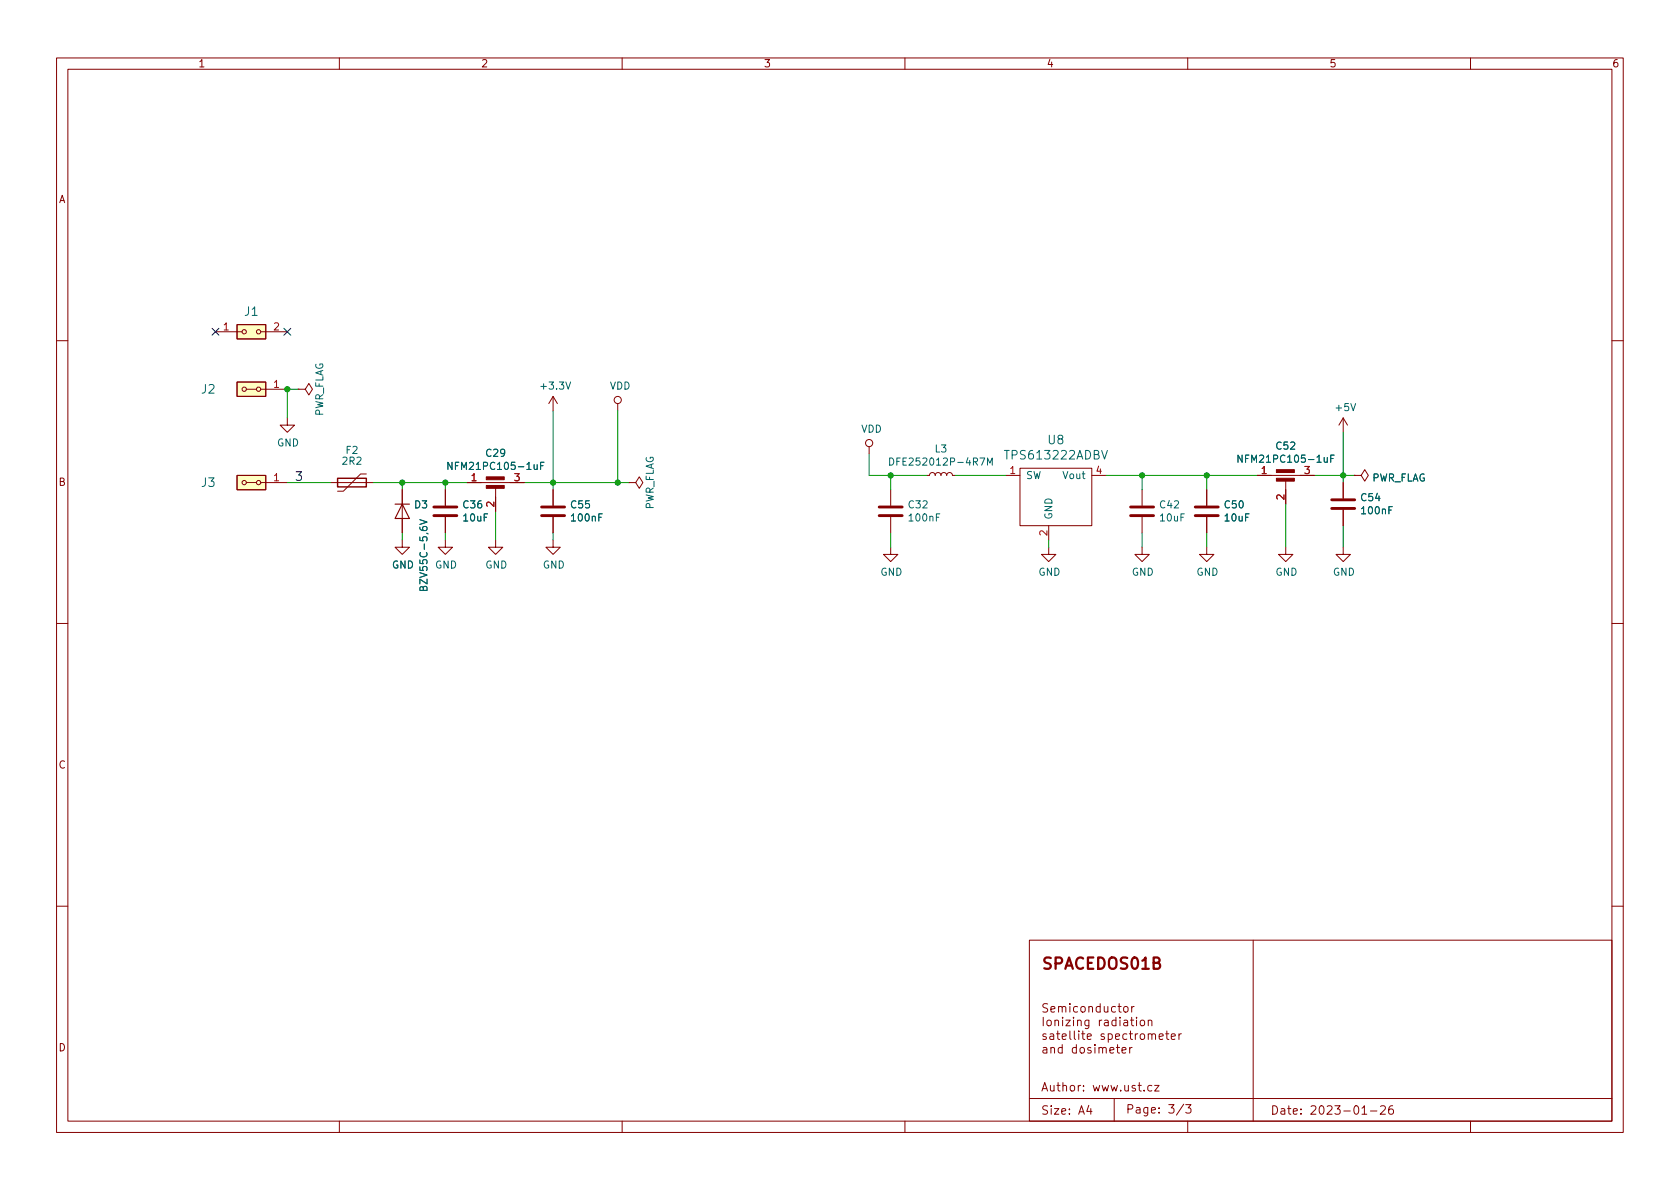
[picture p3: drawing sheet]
<svg xmlns="http://www.w3.org/2000/svg" width="297mm" height="210mm" viewBox="0 0 297 210" stroke-linecap="round" stroke-linejoin="round" font-family="sans-serif">
<g fill="none" stroke="#840000" stroke-width=".18">
<path d="M10 10.2h277v190.1h-277zM12 12.2h273v186.1h-273zM60 10.2v2M110 10.2v2M160 10.2v2M210 10.2v2M260 10.2v2M38.1 58.7h4.7M41.9 57.4h5.1v2.5h-5.1zM46.1 58.7h4.7M10 60.2h2M41.9 67.6h5.1v2.5h-5.1z"/>
<path d="M43.6 68.8h1.7M46.1 68.8h4.7M50.8 73.9v1.3h1.3l-1.3 1.2-1.3-1.2h1.3M52.7 68.8h1.3l.6-1 .6 1-.6 1-.6-1M52.7 68.8h.1M97.8 70.1v2.5M97.8 70.1l-.8 1.3M97.8 70.1l.8 1.3M109.2 71.4v1.2M153.7 79v1.3M237.5 73.9l-.8 1.3M237.5 73.9v2.5"/>
<path d="M237.5 73.9l.8 1.3M285 60.2h2M41.9 84.1h5.1v2.5h-5.1zM43.6 85.3h1.7M46.1 85.3h4.7M58.4 85.3h7.6M64.8 83.8h-1l-3.1 3.1h-1M71.1 95.5v1.3h1.3l-1.3 1.2-1.3-1.2h1.3M71.1 86.6v7.6M78.7 95.5v1.3h1.3l-1.3 1.2-1.2-1.2h1.2M78.7 86.6v2.8M78.7 91.4v2.8"/>
<path d="M82.5 85.3h10.2M87.6 95.5v1.3h1.3l-1.3 1.2-1.2-1.2h1.2M87.6 86.1v4.3M97.8 95.5v1.3h1.3l-1.3 1.2-1.3-1.2h1.3M97.8 86.6v2.8M97.8 91.4v2.8M111.1 85.3h1.3l.6-1 .7 1-.7 1.1-.6-1.1M111.1 85.3h.1M157.5 96.8v1.2h1.2l-1.2 1.3-1.3-1.3h1.3M157.5 86.6v2.8M157.5 91.4v2.8M163.8 84.1h.5l.2-.4 .3-.1 .4 .1 .2 .4 .1-.4 .3-.1 .4 .1 .2 .4 .2-.4 .4-.1 .3 .1 .1 .4 .1-.4 .4-.1 .4 .1 .1 .4h.5"/>
<path d="M177.8 84.1h2.5M180.3 82.8h12.7v10.2h-12.7zM185.4 96.8v1.2h1.3l-1.3 1.3-1.3-1.3h1.3M185.4 93v2.5M193 84.1h2.6M201.9 96.8v1.2h1.3l-1.3 1.3-1.2-1.3h1.2M201.9 86.6v2.8M201.9 91.4v2.8M213.4 96.8v1.2h1.2l-1.2 1.3-1.3-1.3h1.3M213.4 86.6v2.8M213.4 91.4v2.8M222.2 84.1h10.2"/>
<path d="M227.3 96.8v1.2h1.3l-1.3 1.3-1.2-1.3h1.2M227.3 84.8v4.3M237.5 96.8v1.2h1.3l-1.3 1.3-1.3-1.3h1.3M237.5 85.3v2.8M237.5 90.2v2.8M239.4 84.1h1.3l.6-1 .6 1-.6 1-.6-1M239.4 84.1h.1M10 110.2h2M285 110.2h2M10 160.2h2M182 166.3h103v32h-103zM184.5 179.9v1.5"/>
<path d="M185.2 177.6l-.5-.1-.2 .1v.5l.6 .2 .1 .4-.2 .3-.6-.1M185.8 178.5l.7-.2v-.2l-.5-.1-.2 .2 .1 .7h.6M187.2 178.1l.2-.1 .3 .1 .1 .9M187.2 178v1M187.8 178.2l.2-.2 .4 .1 .1 .9M187.9 179.9v.1M189.2 177.5v.1M189.2 178v1M189.8 179.9v.1M190.5 178.1l-.4-.1-.3 .3v.4l.2 .2h.5M191.2 178.1l.2-.1 .4 .1 .1 .6-.2 .2-.3 .1-.2-.2zM192.5 178.1l.2-.1 .4 .1 .1 .9"/>
<path d="M192.5 178v1M194.5 178.1l-.4-.1-.3 .3v.4l.2 .2h.5M194.5 177.5v1.5M195.2 178l.1 .9 .4 .1 .2-.2M195.9 178v1M197.2 178.1l-.4-.1-.3 .3v.4l.2 .2h.5M197.3 179.9v1.5M197.7 178h.5M197.9 177.5v1.3l.3 .2M198 179.9v.1M198.7 178.1l.3-.1 .4 .1 .1 .6-.2 .2-.3 .1-.3-.2zM200.1 179.9v1.3l.4 .2"/>
<path d="M200.1 178v1M200.5 178l-.3 .1-.1 .2M201 179.9v.1M221.6 166.3v32M285 160.2h2M60 198.3v2M110 198.3v2M160 198.3v2M182 194.3h103M185 182.9l-.4-.1-.2 .2 .1 .2 .5 .2v.3h-.6M185.2 180.5l.2-.1 .4 .1 .1 .6-.2 .2-.3 .1-.2-.1zM185.7 182.9h.5l.1 .9"/>
<path d="M186.3 183.2h-.5a.29 .29 0 0 0-.2 .3 .29 .29 0 0 0 .2 .3l.5-.1M186.5 180.5l.2-.1 .4 .1 .1 .9M186.5 180.4v1M186.8 182.8h.6M187 182.3v1.3l.4 .2M187.8 183.3l.7-.1v-.3l-.5-.1-.2 .2 .1 .7h.6M187.9 180.4v1M188.5 180.4h.7l-.7 1h.7M189.2 182.3v1.3l.2 .2M189.8 180.4v1M190 182.3v1.3l.2 .2M190.5 180.5l.2-.1 .4 .1 .1 .9"/>
<path d="M190.5 180.4v1M190.7 182.3v.2M190.7 182.8v1M191.2 182.8h.6M191.5 182.3v1.3l.3 .2M191.6 192.8v.1M191.6 192v.1M192.2 183.3l.8-.1-.1-.3-.4-.1-.3 .2 .1 .7h.6M192.5 180.4v1.2l-.3 .3-.3-.1M192.5 180.5l-.4-.1-.3 .3v.4l.2 .2h.5M194.4 180.4v1M194.8 180.4l-.3 .1-.1 .2"/>
<path d="M195.2 182.9l-.3-.1-.2 .2v.2l.5 .2v.3h-.5M195.3 180.5h.6l.1 .9M196 180.8h-.5a.29 .29 0 0 0-.3 .3 .29 .29 0 0 0 .3 .3l.5-.1M196 182.9l.4-.1 .3 .3v.4l-.2 .2h-.5M196 182.8v1.5M197 194.3v4M197.2 183.3l.8-.1-.1-.3-.4-.1-.3 .2 .1 .7h.6M197.3 180.5l-.4-.1-.3 .3v.4l.1 .2h.6M198 180.4v1M198.4 185.7l.7-.1-.1-.3-.4-.1-.2 .2 .1 .8h.5M198.7 180.5h.6l.1 .9M199.2 182.9l-.4-.1-.3 .3v.4l.2 .2h.5"/>
<path d="M199.4 180.8h-.5a.29 .29 0 0 0-.2 .3 .29 .29 0 0 0 .2 .3l.5-.1M199.7 182.8h.5M199.7 185.2v1M199.9 182.3v1.3l.3 .2M199.9 180.4h.6M200.2 185.2l-.3 .1-.2 .2M200.7 182.8v1M201 180.4v1M201.2 182.8l-.3 .1-.2 .2M201.7 180.5l.2-.1 .4 .1 .1 .6-.2 .2-.3 .1-.2-.1zM201.7 183l.2-.2 .4 .2 .1 .5-.2 .2-.3 .1-.2-.1zM203 180.5l.2-.1 .4 .1 .1 .9"/>
<path d="M203 183l.2-.2 .4 .1 .1 .9M203 180.4v1M203 182.8v1M203.7 183l.2-.2 .3 .1 .1 .9M204.1 191.9h.8l-.8 1h.8M205 183.3l.7-.1-.1-.3-.4-.1-.2 .2v.7h.6M206.1 182.8h.6M206.3 182.3v1.3l.4 .2M207.1 183.3l.7-.1-.1-.3-.4-.1-.2 .2 .1 .7h.5M208.5 182.8v1M208.9 182.8l-.3 .1-.1 .2M209.6 195.3h1l-.5 .6 .4 .1v.7l-.2 .1h-.4l-.3-.1"/>
<path d="M210 198.3v2M242.3 196.5h1.2M244.1 195.7l.6-.2 .2 .2 .1 .3-1 1h1M246.2 195.5a.59 .59 0 0 0-.7 .7v.5l.2 .3h.4l.2-.1 .1-.5-.2-.2-.4-.1-.3 .3M260 198.3v2"/>
<circle cx="43.2" cy="58.7" r=".38"/>
<circle cx="45.7" cy="58.7" r=".38"/>
<circle cx="43.2" cy="68.8" r=".38"/>
<circle cx="45.7" cy="68.8" r=".38"/>
<circle cx="109.2" cy="70.7" r=".63"/>
<circle cx="153.7" cy="78.4" r=".63"/>
<circle cx="43.2" cy="85.3" r=".38"/>
<circle cx="45.7" cy="85.3" r=".38"/>
</g>
<path d="M76.7 91.2h4.1M76.7 89.7h4.1M95.8 91.2h4M95.8 89.7h4M155.4 91.2h4.1M155.4 89.7h4.1M199.9 91.2h4.1M199.9 89.7h4.1M211.3 91.2h4.1M211.3 89.7h4.1M235.5 89.9h4M235.5 88.4h4" fill="none" stroke="#840000" stroke-width=".51"/>
<g fill="none" stroke="#006464" stroke-width=".18">
<path d="M100 67.5l.5 1.3 .4-1.3M194.8 79.7l.5 1.5 .5-1.5M238.8 71.4l.5 1.2 .4-1.2M74.2 93.2l.1 .4a.86 .86 0 0 0 1.2 0l-.1-.4-.4-.1-.3 .2 .1 .4 .2 .1M74.2 91.9l1.3 .4-1.3 .4M94.4 82.2l.1 .8h.3l.2-.1M95 82.2v.8M95.6 82.4h.4M96.2 81.7h-.6v1.3M106.5 90.9h-.6v1.2M166.2 90.9h-.6v1.2M173.3 81h.8l-.5 1.3"/>
<path d="M174.6 82.3v-1.3l.4 .9 .4-.9v1.3M234.1 80.9l.1 .8h.3l.2-.1M234.7 80.9v.8M235.3 81.1h.4M235.9 80.5h-.6v1.2M246.2 89.6h-.6v1.3"/>
</g>
<g fill="#840000" stroke="#840000" stroke-width=".18">
<path d="M225.7 84.6h3.2v.5h-3.2z"/>
<path d="M225.7 83.1h3.2v.5h-3.2z"/>
<path d="M86 85.8h3.2v.6h-3.2z"/>
<path d="M86 84.3h3.2v.5h-3.2z"/>
</g>
<path d="M69.8 89.1h2.6M71.1 89.1l1.3 2.6h-2.6z" fill="none" stroke="#840000" stroke-width=".2"/>
<path d="M59.7 84.6h5.1v1.5h-5.1z" fill="none" stroke="#840000" stroke-width=".25"/>
<g fill="#ffffc2" stroke="#ffffc2" stroke-width=".18">
<path d="M41.9 67.6h5.1v2.5h-5.1z"/>
<path d="M41.9 84.1h5.1v2.5h-5.1z"/>
<path d="M41.9 57.4h5.1v2.5h-5.1z"/>
</g>
<g fill="none" stroke="#009600" stroke-width=".18">
<path d="M52.7 68.8h-1.9v5.1M97.8 72.6v14M109.2 72.6v12.7M237.5 76.4v8.9M50.8 85.3h7.6M66 85.3h16.5M71.1 85.3v1.3M71.1 94.2v1.3M78.7 85.3v1.3M78.7 94.2v1.3M87.6 90.4v5.1M92.7 85.3h18.4"/>
<path d="M97.8 94.2v1.3M153.7 80.3v3.8h10.1M157.5 84.1v2.5M157.5 94.2v2.6M168.9 84.1h8.9M185.4 95.5v1.3M195.6 84.1h26.6M201.9 84.1v2.5M201.9 94.2v2.6M213.4 84.1v2.5M213.4 94.2v2.6M227.3 89.1v7.7"/>
<path d="M232.4 84.1h7M237.5 93v3.8"/>
</g>
<path d="M37.5 58.1l1.2 1.2M38.7 58.1l-1.2 1.2M50.2 58.1l1.2 1.2M51.4 58.1l-1.2 1.2" fill="none" stroke="#000084" stroke-width=".18"/>
<g fill="#009600" stroke="#009600" stroke-width=".18">
<circle cx="201.9" cy="84.1" r=".46"/>
<circle cx="213.4" cy="84.1" r=".46"/>
<circle cx="157.5" cy="84.1" r=".46"/>
<circle cx="237.5" cy="84.1" r=".46"/>
<circle cx="78.7" cy="85.3" r=".46"/>
<circle cx="50.8" cy="68.8" r=".46"/>
<circle cx="97.8" cy="85.3" r=".46"/>
<circle cx="71.1" cy="85.3" r=".46"/>
<circle cx="109.2" cy="85.3" r=".46"/>
</g>
<text font-size="2.8" fill="#840000" x="184" y="172">SPACEDOS01B</text>
<g font-size="2.1" fill="#006464">
<text x="43.1" y="56.3">J1</text>
<text x="35.4" y="70.1">J2</text>
<text x="177.4" y="81.7">TPS613222ADBV</text>
<text x="185.1" y="79">U8</text>
<text x="35.4" y="86.6">J3</text>
</g>
<text font-size="2.1" fill="#0f0f0f" x="52.1" y="85">3</text>
<g font-size="2.1" fill="#840000">
<text x="184" y="186.8">Semiconductor</text>
<text x="184" y="193.5">Author:</text>
<text x="184" y="197.6">Size:</text>
<text x="190.7" y="197.6">A4</text>
<text x="193.2" y="193.5">www.ust.cz</text>
<text x="199" y="197.4">Page:</text>
<text x="206.5" y="197.4">3/3</text>
<text x="224.6" y="197.6">Date:</text>
<text x="231.6" y="197.6">2023-01-26</text>
</g>
<g font-size="1.8" fill="#840000">
<text x="35" y="12.3">1</text>
<text x="85" y="12.3">2</text>
<text x="135" y="12.3">3</text>
<text x="185" y="12.3">4</text>
<text x="235" y="12.3">5</text>
<text x="285" y="12.3">6</text>
<text x="10.4" y="36.3">A</text>
<text x="10.3" y="86.3">B</text>
<text x="10.3" y="136.3">C</text>
<text x="10.3" y="186.3">D</text>
</g>
<g font-size="1.8" fill="#a90000">
<text x="39.3" y="58.4">1</text>
<text x="48.2" y="58.4">2</text>
<text x="48.2" y="68.6">1</text>
<text x="178.4" y="83.8">1</text>
<text x="193.6" y="83.8">4</text>
<text x="222.8" y="83.8">1</text>
<text x="230.5" y="83.8">3</text>
<text x="48.2" y="85.1">1</text>
<text x="83.1" y="85.1">1</text>
<text x="87.4" y="89.8" transform="rotate(-90 87.4 89.8)">2</text>
<text x="90.8" y="85.1">3</text>
<text x="227.1" y="88.6" transform="rotate(-90 227.1 88.6)">2</text>
<text x="185.2" y="94.9" transform="rotate(-90 185.2 94.9)">2</text>
</g>
<g font-size="1.8" fill="#006464">
<text x="95.3" y="69.3">+3.3V</text>
<text x="107.8" y="69.3">VDD</text>
<text x="57.5" y="73.6" transform="rotate(-90 57.5 73.6)">PWR_FLAG</text>
<text x="152.2" y="76.9">VDD</text>
<text x="235.9" y="73.1">+5V</text>
<text x="48.9" y="79.3">GND</text>
<text x="60.3" y="82.6">2R2</text>
<text x="61" y="80.6">F2</text>
<text x="78.8" y="83.5">NFM21PC105-1uF</text>
<text x="85.7" y="81.2">C29</text>
<text x="156.9" y="82.7">DFE252012P-4R7M</text>
<text x="165.2" y="80.4">L3</text>
<text x="218.5" y="82.2">NFM21PC105-1uF</text>
<text x="225.4" y="79.9">C52</text>
<text x="181.4" y="85.1">SW</text>
<text x="187.8" y="85.1">Vout</text>
<text x="240.4" y="89">C54</text>
<text x="242.6" y="85.5">PWR_FLAG</text>
<text x="73.1" y="90.3">D3</text>
<text x="81.7" y="90.3">C36</text>
<text x="81.7" y="92.6">10uF</text>
<text x="100.7" y="90.3">C55</text>
<text x="100.7" y="92.6">100nF</text>
<text x="116" y="90.1" transform="rotate(-90 116 90.1)">PWR_FLAG</text>
<text x="160.4" y="90.3">C32</text>
<text x="160.4" y="92.6">100nF</text>
<text x="186.4" y="91.9" transform="rotate(-90 186.4 91.9)">GND</text>
<text x="204.9" y="90.3">C42</text>
<text x="204.9" y="92.6">10uF</text>
<text x="216.3" y="90.3">C50</text>
<text x="216.3" y="92.6">10uF</text>
<text x="240.4" y="91.3">100nF</text>
<text x="69.2" y="100.9">GND</text>
<text x="76.9" y="100.9">GND</text>
<text x="85.7" y="100.9">GND</text>
<text x="95.9" y="100.9">GND</text>
<text x="76" y="104.8" transform="rotate(-90 76 104.8)">BZV55C-5,6V</text>
<text x="155.6" y="102.2">GND</text>
<text x="183.5" y="102.2">GND</text>
<text x="200" y="102.2">GND</text>
<text x="211.5" y="102.2">GND</text>
<text x="225.4" y="102.2">GND</text>
<text x="235.6" y="102.2">GND</text>
</g>
</svg>
